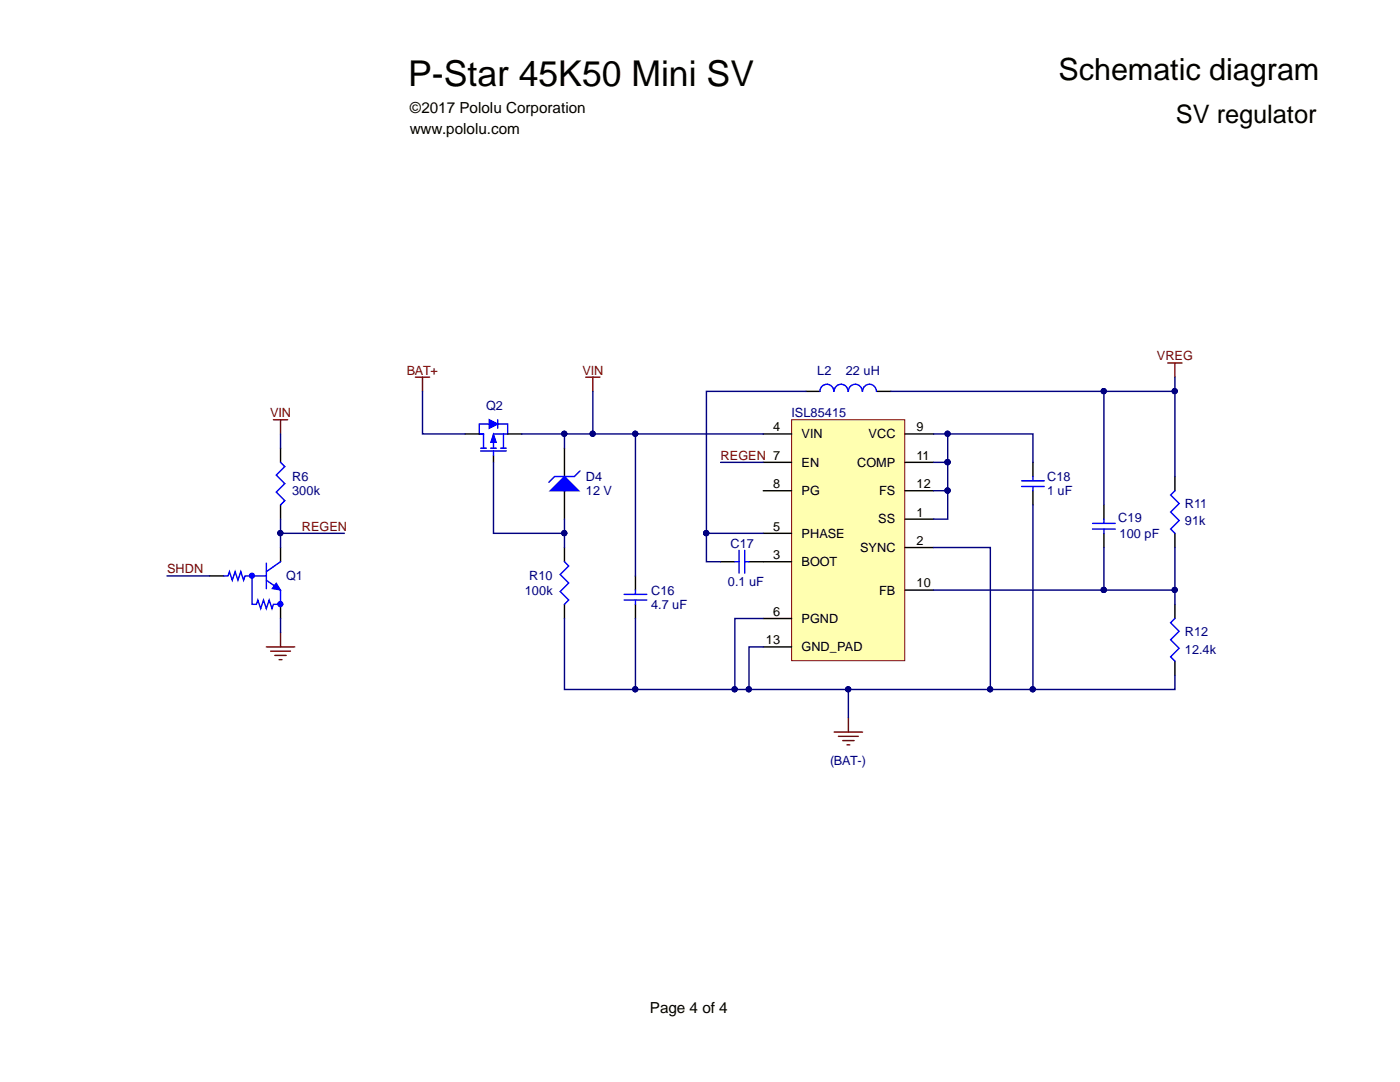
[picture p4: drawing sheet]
<svg xmlns="http://www.w3.org/2000/svg" width="279mm" height="216mm" viewBox="0 0 279 216" stroke-linecap="round" stroke-linejoin="round" font-family="sans-serif">
<path d="M158 83.8h22.6v48h-22.6z" fill="#ffffb0" stroke="#800000" stroke-width=".2"/>
<g fill="none" stroke="#000" stroke-width=".28">
<path d="M160.8 78.1h2.8M175 78.1h2.8M98.5 90.8v1.5M152.3 97.9h5.7M152.3 86.6h5.7M152.3 92.3h5.7M180.6 97.9h5.7M180.6 86.6h5.7M180.6 92.3h5.7M206.1 92.3v2.8M206.1 97.9v2.9M234.5 95.1v2.8"/>
<path d="M143.8 112.1h2.8M149.5 112.1h8.5M152.3 106.4h5.7M180.6 117.8h5.7M180.6 103.6h5.7M180.6 109.3h5.7M220.3 100.8v2.8M220.3 106.4v2.9M234.5 106.4v2.9M152.3 123.4h5.7M152.3 129.1h5.7M234.5 120.6v2.8"/>
<path d="M234.5 131.9v2.8"/>
</g>
<g fill="none" stroke="#00f" stroke-width=".28">
<path d="M166.4 78.1a1.37 1.37 0 0 0-1.4-1.4 1.37 1.37 0 0 0-1.4 1.4M169.2 78.1a1.37 1.37 0 0 0-1.3-1.4 1.37 1.37 0 0 0-1.4 1.4M172.1 78.1a1.37 1.37 0 0 0-1.4-1.4 1.37 1.37 0 0 0-1.4 1.4M174.9 78.1a1.37 1.37 0 0 0-1.4-1.4 1.37 1.37 0 0 0-1.4 1.4M95.9 90h5.1M95.9 89.4h1.2M96.5 86.6v2.8M97.9 89.4h1.2M98.5 90v.8M99.9 89.4h1.1M100.5 86.6v2.8M101.3 86.6h-2.8v2.8"/>
<path d="M203.9 97.1h4.5M203.9 95.9h4.5M206.1 95.1v.8M206.1 97.1v.8M234.5 97.9l-.9 .9 1.7 1.7-1.7 1.7 1.7 1.7-1.7 1.7 .9 .8M146.6 112.1h.9M147.5 109.8v4.6M148.6 109.8v4.6M148.6 112.1h.9M218 104.4h4.6M218 105.6h4.6M220.3 103.6v.8"/>
<path d="M220.3 105.6v.8M234.5 123.4l-.9 .9 1.7 1.7-1.7 1.7 1.7 1.7-1.7 1.7 .9 .8"/>
</g>
<path d="M116.9 75.3h2.8M118.3 75.3v2.8M233.1 72.4h2.8M234.5 72.4v2.9M166.5 146.1h5.6M167.3 146.9h4M168.2 147.8h2.2M169 148.6h.6M169.3 143.2v2.9" fill="none" stroke="#800000" stroke-width=".28"/>
<path d="M98.5 86.6l.6 1.7h-1.2z" fill="#00f"/>
<path d="M98.5 86.6l.6 1.7h-1.2z" fill="none" stroke="#00f" stroke-width=".2"/>
<path d="M95.7 86.6h.8" fill="none" stroke="#00f" stroke-width=".28"/>
<path d="M97.6 83.8l1.7 .8-1.7 .9z" fill="#00f"/>
<path d="M97.6 83.8l1.7 .8-1.7 .9zM97.6 84.6h-1.9v2M99.3 84.6h2v2M99.3 83.8v1.7" fill="none" stroke="#00f" stroke-width=".28"/>
<path d="M92.8 86.6h2.9M101.3 86.6h2.9M112.7 89.4v5.7M112.7 97.9v5.7" fill="none" stroke="#000" stroke-width=".28"/>
<path d="M109.8 97.9l2.9-2.8 2.8 2.8z" fill="#00f"/>
<path d="M56 92.3l.8 .8-1.7 1.7 1.7 1.7-1.7 1.7 1.7 1.7-.8 .9M109.8 97.9l2.9-2.8 2.8 2.8zM115.8 94l-1.2 1.1h-3.9l-1.2 1.1M53.2 115.8l2.8 2M53.2 112.4v5.1M56 112.1l-2.8 2M112.7 112.1l.8 .8-1.7 1.7 1.7 1.7-1.7 1.7 1.7 1.7-.8 .9M124.5 118.6h4.6M124.5 119.7h4.6M126.8 117.8v.8M126.8 119.7v.9" fill="none" stroke="#00f" stroke-width=".28"/>
<path d="M56 89.4v2.9M41.8 114.9h2.9M56 100.8v2.8M56 109.3v2.8M112.7 109.3v2.8M126.8 114.9v2.9M56 120.6v2.8M112.7 120.6v2.8M126.8 120.6v2.8" fill="none" stroke="#000" stroke-width=".28"/>
<path d="M82.9 75.3h2.8M84.3 75.3v2.8M54.6 83.8h2.8M56 83.8v2.8M53.2 129.1h5.6M54 129.9h4M54.9 130.8h2.2M55.7 131.6h.6M56 126.2v2.9" fill="none" stroke="#800000" stroke-width=".28"/>
<path d="M55.1 116.3l.9 1.5-1.7-.3z" fill="#00f"/>
<path d="M55.1 116.3l.9 1.5-1.7-.3z" fill="none" stroke="#00f" stroke-width=".2"/>
<path d="M44.7 114.9h.8l.3-.8 .6 1.7 .5-1.7 .6 1.7 .6-1.7 .5 1.7 .3-.9h4.3M50.3 114.9v5.7h.9l.3-.9 .5 1.7 .6-1.7 .6 1.7 .5-1.7 .6 1.7 .3-.8h1.4v-2.8" fill="none" stroke="#00f" stroke-width=".28"/>
<g fill="#00f" stroke="#00f" stroke-width=".2">
<circle cx="50.3" cy="114.9" r=".52"/>
<circle cx="55.9" cy="120.5" r=".52"/>
</g>
<g fill="none" stroke="#000080" stroke-width=".28">
<path d="M84.3 78.1v8.5h8.5M118.3 78.1v8.5h34M160.8 78.1h-19.8v28.3M220.3 78.1v22.7M234.5 75.3v2.8h-56.7M234.5 78.1v17M56 86.6v2.8M98.5 92.3v14.1h14.2M104.2 86.6h14.1M112.7 86.6v2.8M126.8 86.6v28.3M143.8 92.3h8.5"/>
<path d="M186.3 86.6h19.8v5.7M186.3 92.3h2.8M186.3 97.9h2.8M189.1 97.9v5.7h-2.8M189.1 86.6v11.3M33.3 114.9h8.5M56 103.6v5.7M56 106.4h12.7M112.7 103.6v5.7M141 106.4v5.7h2.8M141 106.4h11.3M186.3 109.3h11.3v28.3"/>
<path d="M186.3 117.8h48.2M206.1 100.8v36.8h-93.4v-14.2M220.3 109.3v8.5M234.5 109.3v11.3M56 123.4v2.8M126.8 123.4v14.2M152.3 123.4h-5.7v14.2M152.3 129.1h-2.8v8.5M169.3 137.6v5.6M234.5 134.7v2.9h-28.4"/>
</g>
<g fill="#000080" stroke="#000080" stroke-width=".2">
<circle cx="220.3" cy="78.1" r=".52"/>
<circle cx="169.3" cy="137.5" r=".52"/>
<circle cx="234.4" cy="117.7" r=".52"/>
<circle cx="234.4" cy="78.1" r=".52"/>
<circle cx="220.3" cy="117.7" r=".52"/>
<circle cx="189.1" cy="97.9" r=".52"/>
<circle cx="140.9" cy="106.4" r=".52"/>
<circle cx="189.1" cy="92.2" r=".52"/>
<circle cx="189.1" cy="86.5" r=".52"/>
<circle cx="197.6" cy="137.5" r=".52"/>
<circle cx="112.6" cy="86.5" r=".52"/>
<circle cx="118.3" cy="86.5" r=".52"/>
<circle cx="206.1" cy="137.5" r=".52"/>
<circle cx="146.6" cy="137.5" r=".52"/>
<circle cx="126.8" cy="86.5" r=".52"/>
<circle cx="126.8" cy="137.5" r=".52"/>
<circle cx="149.4" cy="137.5" r=".52"/>
<circle cx="112.6" cy="106.4" r=".52"/>
<circle cx="55.9" cy="106.4" r=".52"/>
</g>
<text font-size="7.1" x="81.5" y="17.1">P-Star 45K50 Mini SV</text>
<text font-size="6.1" x="211.2" y="15.9">Schematic diagram</text>
<text font-size="5.1" x="234.7" y="24.6">SV regulator</text>
<g font-size="3">
<text x="81.8" y="22.5">©2017 Pololu Corporation</text>
<text x="81.8" y="26.7">www.pololu.com</text>
<text x="129.7" y="202">Page 4 of 4</text>
</g>
<g font-size="2.5" fill="#800000">
<text x="230.9" y="71.9">VREG</text>
<text x="81.2" y="74.8">BAT+</text>
<text x="116.2" y="74.8">VIN</text>
<text x="53.9" y="83.2">VIN</text>
<text x="143.8" y="91.8">REGEN 7</text>
<text x="60.2" y="105.9">REGEN</text>
<text x="33.3" y="114.3">SHDN</text>
</g>
<g font-size="2.5" fill="#000080">
<text x="163.1" y="74.8">L2</text>
<text x="168.8" y="74.8">22 uH</text>
<text x="97" y="81.8">Q2</text>
<text x="157.9" y="83.2">ISL85415</text>
<text x="58.3" y="96">R6</text>
<text x="116.9" y="96">D4</text>
<text x="209" y="96">C18</text>
<text x="58.3" y="98.8">300k</text>
<text x="116.9" y="98.8">12 V</text>
<text x="209" y="98.8">1 uF</text>
<text x="236.5" y="101.3">R11</text>
<text x="223.2" y="104.2">C19</text>
<text x="223.4" y="107.3">100 pF</text>
<text x="236.5" y="104.8">91k</text>
<text x="145.8" y="109.3">C17</text>
<text x="57.1" y="115.8">Q1</text>
<text x="104.7" y="118.7">100k</text>
<text x="105.6" y="115.8">R10</text>
<text x="129.9" y="118.7">C16</text>
<text x="145.3" y="117">0.1 uF</text>
<text x="129.9" y="121.4">4.7 uF</text>
<text x="236.5" y="130.5">12.4k</text>
<text x="236.5" y="126.9">R12</text>
<text x="165.6" y="152.7">(BAT-)</text>
</g>
<g font-size="2.5">
<text x="154.3" y="86.1">4</text>
<text x="160" y="87.4">VIN</text>
<text x="173.3" y="87.4">VCC</text>
<text x="182.9" y="86.1">9</text>
<text x="160" y="93.1">EN</text>
<text x="171.1" y="93.1">COMP</text>
<text x="182.9" y="91.8">11</text>
<text x="154.3" y="97.4">8</text>
<text x="160" y="98.8">PG</text>
<text x="175.5" y="98.8">FS</text>
<text x="182.9" y="97.4">12</text>
<text x="154.3" y="105.9">5</text>
<text x="160" y="107.3">PHASE</text>
<text x="175.3" y="104.4">SS</text>
<text x="182.9" y="103.1">1</text>
<text x="154.3" y="111.6">3</text>
<text x="160" y="113">BOOT</text>
<text x="171.7" y="110.1">SYNC</text>
<text x="182.9" y="108.7">2</text>
<text x="175.5" y="118.7">FB</text>
<text x="182.9" y="117.2">10</text>
<text x="154.3" y="122.9">6</text>
<text x="160" y="124.3">PGND</text>
<text x="152.9" y="128.6">13</text>
<text x="160" y="130">GND_PAD</text>
</g>
</svg>
